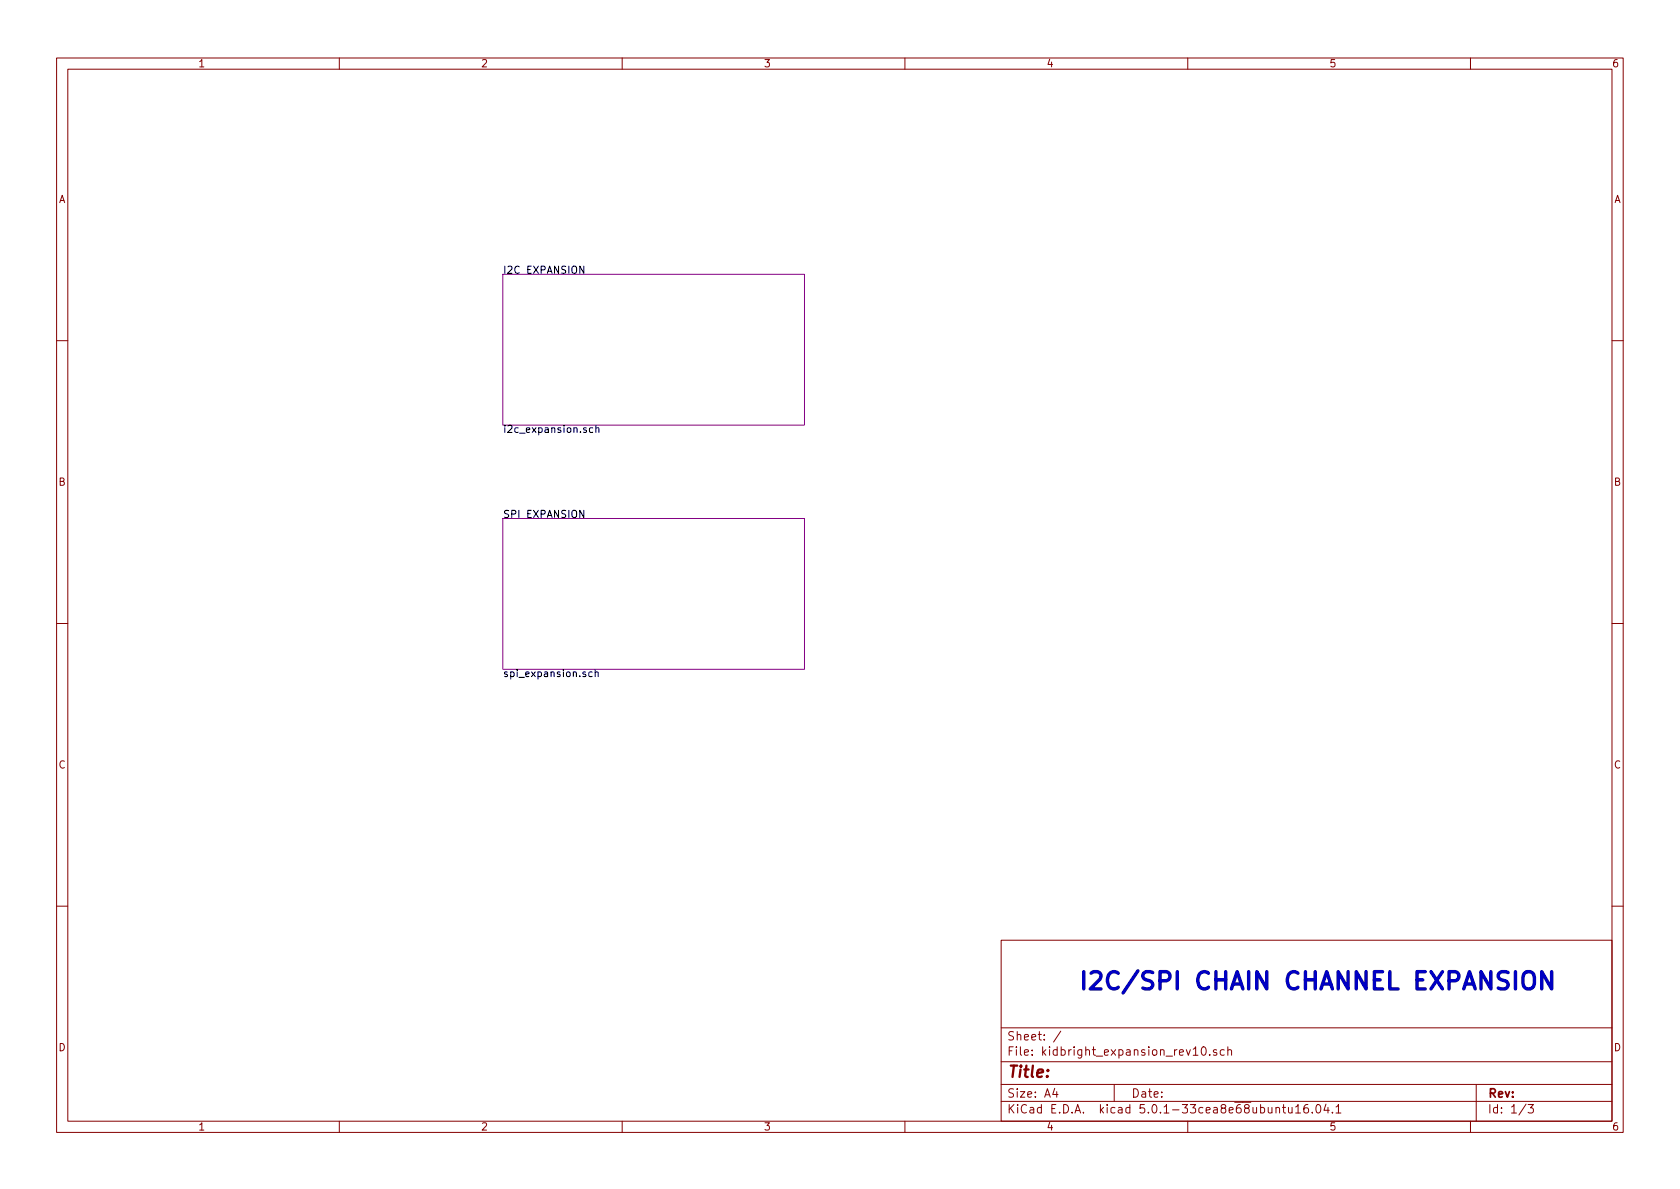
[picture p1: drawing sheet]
<svg xmlns="http://www.w3.org/2000/svg" width="297mm" height="210mm" viewBox="0 0 297 210" stroke-linecap="round" stroke-linejoin="round" font-family="sans-serif">
<g fill="none" stroke="#840000" stroke-width=".18">
<path d="M10 10.3h277v189.9h-277zM12 12.2h273v186.1h-273zM60 10.3v1.9M110 10.3v1.9M160 10.3v1.9M210 10.3v1.9M260 10.3v1.9M10 60.2h2M285 60.2h2M10 110.3h2M285 110.3h2M10 160.2h2"/>
<path d="M177 166.3h108v32h-108zM285 160.2h2M60 198.3v1.9M110 198.3v1.9M160 198.3v1.9M177 194.8h108M177 191.8h108M177 187.8h108M177 181.8h108M186.5 192.5l-.4 1h1M186.8 193v1M187.6 182.3l-1.3 2"/>
<path d="M197 191.8v3M210 198.3v1.9M212.6 185.2l.2-.1a.8 .8 0 0 1 .5 .8 .8 .8 0 0 1-.5 .7 1 1 0 0 1-.2-1.4zM213.9 186.5v.1M215.1 185.7a.37 .37 0 0 0-.6 .1l.1 .2 .5 .2 .1 .1-.2 .3-.5-.1M216.5 185.7l-.5-.1-.3 .3 .1 .6 .2 .1 .5-.1M217.1 185.7h.1a.37 .37 0 0 1 .6 .1v.8M217.1 185.1v1.5M226.7 195.8h.6M226.9 195.3v1.3l.4 .2M227.8 195.8l.1 .9 .3 .1 .2-.1M228.4 195.8v1"/>
<path d="M229.1 195.8l.4-.5v1.5M229.1 196.8h.8M231.2 195.3a.59 .59 0 0 0-.7 .7l.1 .7 .2 .1 .5-.1 .1-.5-.2-.2-.4-.1-.3 .3M232 196.7v.1M232.9 195.4l.1-.1a.8 .8 0 0 1 .5 .8 .8 .8 0 0 1-.5 .7 1 1 0 0 1-.1-1.4zM234.4 195.2l-.3 1.1h.9M234.8 195.8v1M235.6 196.7v.1M236.2 195.8l.5-.5v1.5M236.2 196.8h.9M260 198.3v1.9M261 191.8v6.5"/>
<path d="M269.8 195.2l-1.2 2M270.2 195.3h.9l-.5 .6 .4 .1v.7l-.2 .1-.6-.1"/>
</g>
<path d="M88.9 48.5h53.3v26.7h-53.3zM88.9 91.7h53.3v26.7h-53.3z" fill="none" stroke="#840084" stroke-width=".18"/>
<path d="M103.2 47.1v1.2l-.7-1.2v1.2M104.8 75.7l-.4-.1-.2 .3 .1 .5h.5M105.4 75.8l.1-.2 .3 .1 .1 .8M105.4 75.2v1.3M103.2 90.2v1.3l-.7-1.3v1.3M104.7 118.9l-.4-.1-.2 .2 .1 .6h.5M105.2 118.9l.2-.1 .3 .1 .1 .8M105.2 118.4v1.3" fill="none" stroke="#000" stroke-width=".18"/>
<path d="M269.4 172.3a1.02 1.02 0 0 1 1.2-.5 1.02 1.02 0 0 1 .7 1v1.1a1.02 1.02 0 0 1-.7 1 1.02 1.02 0 0 1-1.2-.5l-.1-.5v-1.1zM274.3 171.8v3.1l-1.7-3.1v3.1" fill="none" stroke="#0000c2" stroke-width=".61"/>
<text font-size="4.2" fill="#0000c2" x="190.5" y="175">I2C/SPI CHAIN CHANNEL EXPANSION</text>
<text font-size="2.8" fill="#840000" x="178" y="190.5">Title:</text>
<g font-size="2.1" fill="#840000">
<text x="178" y="184">Sheet: /</text>
<text x="178" y="186.7">File: kidbright_expansion_rev10.sch</text>
<text x="178" y="196.9">KiCad E.D.A. kicad 5.0.1-33cea8e68ubuntu16.04.1</text>
<text x="178" y="194.1">Size: A4</text>
<text x="200" y="194.1">Date:</text>
<text x="263" y="194.1">Rev:</text>
<text x="263" y="196.9">Id: 1/3</text>
</g>
<g font-size="1.8" fill="#840000">
<text x="35" y="11.9">1</text>
<text x="85" y="11.9">2</text>
<text x="135" y="11.9">3</text>
<text x="185" y="11.9">4</text>
<text x="235" y="11.9">5</text>
<text x="285" y="11.9">6</text>
<text x="10.4" y="35.9">A</text>
<text x="285.4" y="35.9">A</text>
<text x="10.4" y="85.9">B</text>
<text x="285.4" y="85.9">B</text>
<text x="10.4" y="135.9">C</text>
<text x="285.4" y="135.9">C</text>
<text x="10.4" y="185.9">D</text>
<text x="285.4" y="185.9">D</text>
<text x="35" y="199.9">1</text>
<text x="85" y="199.9">2</text>
<text x="135" y="199.9">3</text>
<text x="185" y="199.9">4</text>
<text x="235" y="199.9">5</text>
<text x="285" y="199.9">6</text>
</g>
<g font-size="1.8">
<text x="88.9" y="48.4">I2C EXPANSION</text>
<text x="88.9" y="76.5">i2c_expansion.sch</text>
<text x="88.9" y="91.6">SPI EXPANSION</text>
<text x="88.9" y="119.7">spi_expansion.sch</text>
</g>
</svg>
